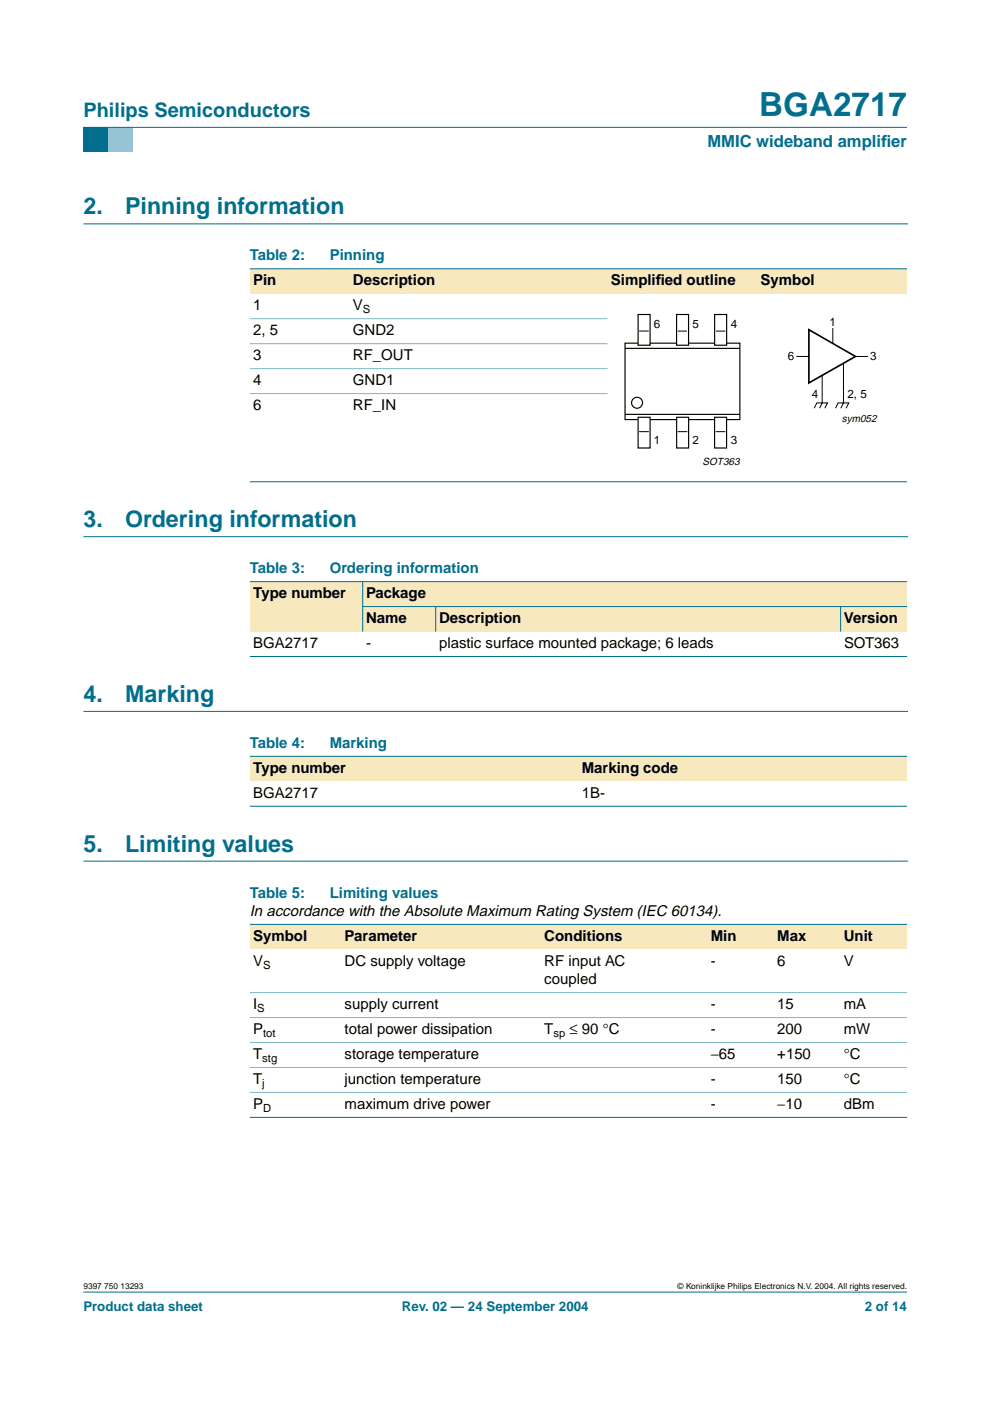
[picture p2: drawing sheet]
<svg xmlns="http://www.w3.org/2000/svg" width="210mm" height="297mm" viewBox="0 0 210 297" stroke-linecap="round" stroke-linejoin="round" font-family="sans-serif">
<path d="M17.7 273.9h174.6z" fill="#006e8c" stroke="#006e8c" stroke-width=".21"/>
<path d="M17.7 27h5.3v5.3h-5.3z" fill-rule="evenodd" fill="#006e8c"/>
<path d="M23 27h5.3v5.3h-5.3z" fill-rule="evenodd" fill="#96c4d6"/>
<path d="M17.7 27h174.6z" fill="#006e8c" stroke="#006e8c" stroke-width=".21"/>
<path d="M17.7 47.5h174.7M17.7 113.8h174.7M17.7 150.8h174.7M17.7 182.6h174.7" fill="none" stroke="#006e8c" stroke-width=".21"/>
<g fill="#f7e8bd">
<path d="M53 57h21.1v5.3h-21.1z" fill-rule="evenodd"/>
<path d="M74.1 57h44.1v5.3h-44.1z" fill-rule="evenodd"/>
<path d="M118.2 57h10.6v5.3h-10.6z" fill-rule="evenodd"/>
<path d="M128.8 57h31.8v5.3h-31.8z" fill-rule="evenodd"/>
<path d="M160.6 57h31.7v5.3h-31.7z" fill-rule="evenodd"/>
</g>
<g fill="#006e8c" stroke="#006e8c" stroke-width=".21">
<path d="M53 57h139.3z"/>
<path d="M53 102.1h139.3z"/>
</g>
<g fill="#80b6c6" stroke="#80b6c6" stroke-width=".21">
<path d="M53 67.6h75.8z"/>
<path d="M53 72.9h75.8z"/>
<path d="M53 78.2h75.8z"/>
<path d="M53 83.4h75.8z"/>
</g>
<g fill="none" stroke="#000" stroke-width=".25">
<path d="M132.6 73.9h24.2M135.3 72.8h-2.8v16.2h2.7M135.3 66.7h2.5v6.5h-2.5zM137.8 72.8h5.6M143.5 66.7h2.5v6.5h-2.5zM146 72.8h5.5M151.5 66.7h2.6v6.5h-2.6zM154.1 72.8h2.8v16.2h-2.9M132.6 87.9h24.2M135.3 88.5h2.5v6.5h-2.5zM137.8 89h5.7M143.5 88.5h2.5v6.5h-2.5z"/>
<path d="M146 89h5.5M151.5 88.5h2.6v6.5h-2.6z"/>
<circle cx="135.1" cy="85.4" r="1.16"/>
</g>
<g fill="none" stroke="#000" stroke-width=".21">
<path d="M135.5 70.2h2.1M143.7 70.2h1.9M151.8 70.2h2M169 75.6h2.5M174.3 79.5v5.9l-.5 1.2M176.6 69.6v3.1M178.8 77v8.4l-.5 1.2M181.4 75.6h2.5M135.5 91.5h2.1M143.7 91.5h2M151.7 91.5h2.1M172.6 86.6l.6-1.2h2.3l-.6 1.2"/>
<path d="M177.1 86.6l.6-1.2h2.3l-.6 1.2"/>
</g>
<path d="M171.5 69.9l9.9 5.7-9.9 5.6z" fill="none" stroke="#000" stroke-width=".35"/>
<g fill="#f7e8bd">
<path d="M53 123.3h23.9v10.6h-23.9z" fill-rule="evenodd"/>
<path d="M76.9 123.3h115.4v5.3h-115.4z" fill-rule="evenodd"/>
<path d="M76.9 128.6h15.5v5.3h-15.5z" fill-rule="evenodd"/>
<path d="M92.4 128.6h85.8v5.3h-85.8z" fill-rule="evenodd"/>
<path d="M178.2 128.6h14.1v5.3h-14.1z" fill-rule="evenodd"/>
</g>
<g fill="#006e8c" stroke="#006e8c" stroke-width=".21">
<path d="M76.9 123.3v10.6z"/>
<path d="M92.4 128.6v5.3z"/>
<path d="M178.2 128.6v5.3z"/>
<path d="M53 123.3h139.3z"/>
<path d="M76.8 128.6h115.5z"/>
<path d="M53 139.2h139.3z"/>
</g>
<g fill="#f7e8bd">
<path d="M53 160.4h69.6v5.2h-69.6z" fill-rule="evenodd"/>
<path d="M122.6 160.4h69.7v5.2h-69.7z" fill-rule="evenodd"/>
</g>
<g fill="#006e8c" stroke="#006e8c" stroke-width=".21">
<path d="M53 160.4h139.3z"/>
<path d="M53 170.9h139.3z"/>
</g>
<g fill="#f7e8bd">
<path d="M53 196h19.4v5.3h-19.4z" fill-rule="evenodd"/>
<path d="M72.4 196h42.3v5.3h-42.3z" fill-rule="evenodd"/>
<path d="M114.7 196h28.2v5.3h-28.2z" fill-rule="evenodd"/>
<path d="M142.9 196h7.1v5.3h-7.1z" fill-rule="evenodd"/>
<path d="M150 196h14.1v5.3h-14.1z" fill-rule="evenodd"/>
<path d="M164.1 196h14.1v5.3h-14.1z" fill-rule="evenodd"/>
<path d="M178.2 196h14.1v5.3h-14.1z" fill-rule="evenodd"/>
</g>
<g fill="#006e8c" stroke="#006e8c" stroke-width=".21">
<path d="M53 196h139.3z"/>
<path d="M53 236.9h139.3z"/>
</g>
<g fill="#80b6c6" stroke="#80b6c6" stroke-width=".21">
<path d="M53 210.4h139.3z"/>
<path d="M53 215.7h139.3z"/>
<path d="M53 221h139.3z"/>
<path d="M53 226.3h139.3z"/>
<path d="M53 231.6h139.3z"/>
</g>
<text font-size="7.1" fill="#006e8c" x="160.9" y="24.7">BGA2717</text>
<g font-size="4.9" fill="#006e8c">
<text x="17.7" y="45.5">2.</text>
<text x="26.5" y="45.5">Pinning information</text>
<text x="17.7" y="111.8">3.</text>
<text x="26.5" y="111.8">Ordering information</text>
<text x="17.7" y="148.8">4.</text>
<text x="26.5" y="148.8">Marking</text>
<text x="17.7" y="180.6">5.</text>
<text x="26.5" y="180.6">Limiting values</text>
</g>
<text font-size="4.2" fill="#006e8c" x="17.7" y="24.9">Philips Semiconductors</text>
<g font-size="3.5" fill="#006e8c">
<text x="150" y="31.1">MMIC wideband amplif</text>
<text x="186.8" y="31.1">ier</text>
</g>
<g font-size="3.2" fill="#006e8c">
<text x="53" y="55.2">Table 2:</text>
<text x="69.9" y="55.2">Pinning</text>
<text x="53" y="121.5">Table 3:</text>
<text x="69.9" y="121.5">Ordering information</text>
<text x="53" y="158.6">Table 4:</text>
<text x="69.9" y="158.6">Marking</text>
<text x="53" y="190.3">Table 5:</text>
<text x="69.9" y="190.3">Limiting values</text>
</g>
<g font-size="3.2">
<text x="53.7" y="65.8">1</text>
<text x="53.7" y="60.5">Pin</text>
<text x="74.8" y="60.5">Description</text>
<text x="74.8" y="65.8">V</text>
<text x="129.5" y="60.5">Simplif</text>
<text x="139" y="60.5">ied outline</text>
<text x="161.3" y="60.5">Symbol</text>
<text x="53.7" y="71.1">2, 5</text>
<text x="74.8" y="71.1">GND2</text>
<text x="53.7" y="76.4">3</text>
<text x="74.8" y="76.4">RF_OUT</text>
<text x="53.7" y="81.7">4</text>
<text x="74.8" y="81.7">GND1</text>
<text x="53.7" y="87">6</text>
<text x="74.8" y="87">RF_IN</text>
<text x="53.7" y="126.8">Type number</text>
<text x="77.6" y="126.8">Package</text>
<text x="53.7" y="137.4">BGA2717</text>
<text x="77.6" y="132.1">Name</text>
<text x="77.6" y="137.4">-</text>
<text x="93.1" y="132.1">Description</text>
<text x="93.1" y="137.4">plastic surface mounted package; 6 leads</text>
<text x="178.9" y="132.1">Version</text>
<text x="178.9" y="137.4">SOT363</text>
<text x="53.7" y="163.9">Type number</text>
<text x="123.3" y="163.9">Marking code</text>
<text x="53.7" y="169.2">BGA2717</text>
<text x="123.3" y="169.2">1B-</text>
<text x="53" y="194.2">In accordance with the Absolute Maximum Rating System (IEC 60134).</text>
<text x="53.7" y="199.5">Symbol</text>
<text x="73.1" y="199.5">Parameter</text>
<text x="115.4" y="199.5">Conditions</text>
<text x="150.7" y="199.5">Min</text>
<text x="164.8" y="199.5">Max</text>
<text x="178.9" y="199.5">Unit</text>
<text x="53.7" y="204.8">V</text>
<text x="73.1" y="204.8">DC supply voltage</text>
<text x="115.4" y="208.7">coupled</text>
<text x="115.4" y="204.8">RF input AC</text>
<text x="150.7" y="204.8">-</text>
<text x="164.8" y="204.8">6</text>
<text x="178.9" y="204.8">V</text>
<text x="53.7" y="214">I</text>
<text x="73.1" y="214">supply current</text>
<text x="150.7" y="214">-</text>
<text x="164.8" y="214">15</text>
<text x="178.9" y="214">mA</text>
<text x="53.7" y="219.3">P</text>
<text x="73.1" y="219.3">total power dissipation</text>
<text x="115.4" y="219.3">T</text>
<text x="120.7" y="219.3">≤ 90 °C</text>
<text x="150.7" y="219.3">-</text>
<text x="164.8" y="219.3">200</text>
<text x="178.9" y="219.3">mW</text>
<text x="53.7" y="224.6">T</text>
<text x="73.1" y="224.6">storage temperature</text>
<text x="150.7" y="224.6">−65</text>
<text x="164.8" y="224.6">+150</text>
<text x="178.9" y="224.6">°C</text>
<text x="53.7" y="229.9">T</text>
<text x="73.1" y="229.9">junction temperature</text>
<text x="150.7" y="229.9">-</text>
<text x="164.8" y="229.9">150</text>
<text x="178.9" y="229.9">°C</text>
<text x="53.7" y="235.1">P</text>
<text x="73.1" y="235.1">maximum drive power</text>
<text x="150.7" y="235.1">-</text>
<text x="164.8" y="235.1">−10</text>
<text x="178.9" y="235.1">dBm</text>
</g>
<g font-size="2.8" fill="#006e8c">
<text x="17.7" y="278">Product data sheet</text>
<text x="85.2" y="278">Rev. 02 — 24 September 2004</text>
<text x="183.4" y="278">2 of 14</text>
</g>
<g font-size="2.5">
<text x="138.6" y="69.6">6</text>
<text x="146.8" y="69.6">5</text>
<text x="155" y="69.6">4</text>
<text x="175.9" y="69.1">1</text>
<text x="167" y="76.4">6</text>
<text x="184.5" y="76.4">3</text>
<text x="172.1" y="84.3">4</text>
<text x="179.7" y="84.3">2, 5</text>
<text x="138.6" y="94.2">1</text>
<text x="146.8" y="94.2">2</text>
<text x="155" y="94.2">3</text>
</g>
<g font-size="2.4">
<text x="77" y="66.4">S</text>
<text x="55.8" y="205.4">S</text>
<text x="54.6" y="214.5">S</text>
<text x="55.8" y="219.8">tot</text>
<text x="117.3" y="219.8">sp</text>
<text x="55.6" y="225.1">stg</text>
<text x="55.6" y="230.4">j</text>
<text x="55.8" y="235.7">D</text>
</g>
<g font-size="2.2">
<text x="178.5" y="89.4">sym052</text>
<text x="148.9" y="98.6">SOT363</text>
</g>
<g font-size="1.8">
<text x="17.7" y="273.4">9397 750 13293</text>
<text x="143.7" y="273.4">© Koninklijke Philips Electronics N.V. 2004. All rights reserved.</text>
</g>
</svg>
